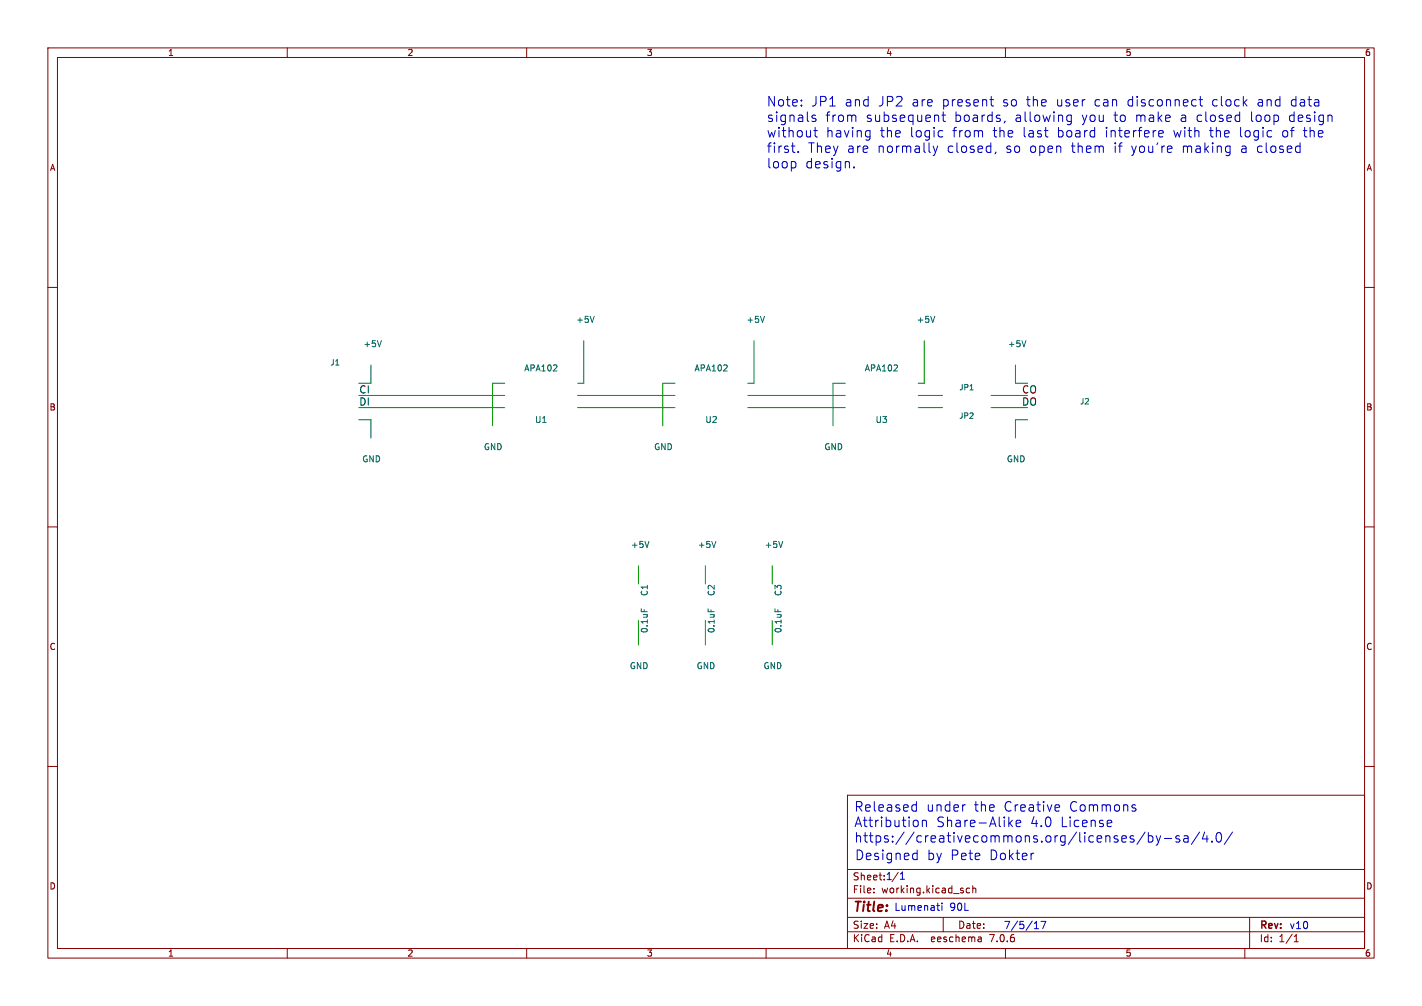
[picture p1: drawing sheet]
(kicad_sch (version 20230121) (generator eeschema)

 (paper "A4")

 (lib_symbols)


 (wire (pts (xy 120.65 80.01) (xy 121.92 80.01)) (stroke (width 0) (type default)))
 (wire (pts (xy 214.63 87.63) (xy 212.09 87.63)) (stroke (width 0) (type default)))
 (wire (pts (xy 157.48 80.01) (xy 156.21 80.01)) (stroke (width 0) (type default)))
 (wire (pts (xy 74.93 82.55) (xy 105.41 82.55)) (stroke (width 0) (type default)))
 (wire (pts (xy 156.21 85.09) (xy 176.53 85.09)) (stroke (width 0) (type default)))
 (wire (pts (xy 212.09 80.01) (xy 214.63 80.01)) (stroke (width 0) (type default)))
 (wire (pts (xy 207.01 82.55) (xy 214.63 82.55)) (stroke (width 0) (type default)))
 (wire (pts (xy 105.41 80.01) (xy 102.87 80.01)) (stroke (width 0) (type default)))
 (wire (pts (xy 156.21 82.55) (xy 176.53 82.55)) (stroke (width 0) (type default)))
 (wire (pts (xy 120.65 85.09) (xy 140.97 85.09)) (stroke (width 0) (type default)))
 (wire (pts (xy 193.04 71.12) (xy 193.04 80.01)) (stroke (width 0) (type default)))
 (wire (pts (xy 121.92 80.01) (xy 121.92 71.12)) (stroke (width 0) (type default)))
 (wire (pts (xy 161.29 129.54) (xy 161.29 134.62)) (stroke (width 0) (type default)))
 (wire (pts (xy 138.43 80.01) (xy 140.97 80.01)) (stroke (width 0) (type default)))
 (wire (pts (xy 193.04 80.01) (xy 191.77 80.01)) (stroke (width 0) (type default)))
 (wire (pts (xy 102.87 80.01) (xy 102.87 88.9)) (stroke (width 0) (type default)))
 (wire (pts (xy 212.09 87.63) (xy 212.09 91.44)) (stroke (width 0) (type default)))
 (wire (pts (xy 207.01 85.09) (xy 214.63 85.09)) (stroke (width 0) (type default)))
 (wire (pts (xy 161.29 118.11) (xy 161.29 121.92)) (stroke (width 0) (type default)))
 (wire (pts (xy 133.35 118.11) (xy 133.35 121.92)) (stroke (width 0) (type default)))
 (wire (pts (xy 133.35 129.54) (xy 133.35 134.62)) (stroke (width 0) (type default)))
 (wire (pts (xy 77.47 80.01) (xy 77.47 76.2)) (stroke (width 0) (type default)))
 (wire (pts (xy 191.77 85.09) (xy 196.85 85.09)) (stroke (width 0) (type default)))
 (wire (pts (xy 74.93 85.09) (xy 105.41 85.09)) (stroke (width 0) (type default)))
 (wire (pts (xy 147.32 118.11) (xy 147.32 121.92)) (stroke (width 0) (type default)))
 (wire (pts (xy 77.47 87.63) (xy 77.47 91.44)) (stroke (width 0) (type default)))
 (wire (pts (xy 74.93 87.63) (xy 77.47 87.63)) (stroke (width 0) (type default)))
 (wire (pts (xy 74.93 80.01) (xy 77.47 80.01)) (stroke (width 0) (type default)))
 (wire (pts (xy 196.85 82.55) (xy 191.77 82.55)) (stroke (width 0) (type default)))
 (wire (pts (xy 157.48 71.12) (xy 157.48 80.01)) (stroke (width 0) (type default)))
 (wire (pts (xy 212.09 76.2) (xy 212.09 80.01)) (stroke (width 0) (type default)))
 (wire (pts (xy 120.65 82.55) (xy 140.97 82.55)) (stroke (width 0) (type default)))
 (wire (pts (xy 138.43 88.9) (xy 138.43 80.01)) (stroke (width 0) (type default)))
 (wire (pts (xy 147.32 129.54) (xy 147.32 134.62)) (stroke (width 0) (type default)))
 (wire (pts (xy 173.99 80.01) (xy 173.99 88.9)) (stroke (width 0) (type default)))
 (wire (pts (xy 176.53 80.01) (xy 173.99 80.01)) (stroke (width 0) (type default)))

 (text "Released under the Creative Commons\nAttribution Share-Alike 4.0 License\nhttps://creativecommons.org/licenses/by-sa/4.0/" (at 178.308 176.3014 0) (effects (font (size 2.0066 2.0066)) (justify left bottom)))
 (text "Designed by Pete Dokter" (at 178.4604 179.959 0) (effects (font (size 2.0066 2.0066)) (justify left bottom)))
 (text "v10" (at 269.24 194.31 0) (effects (font (size 1.524 1.524)) (justify left bottom)))
 (text "Lumenati 90L" (at 186.69 190.5 0) (effects (font (size 1.524 1.524)) (justify left bottom)))
 (text "Note: JP1 and JP2 are present so the user can disconnect clock and data\nsignals from subsequent boards, allowing you to make a closed loop design\nwithout having the logic from the last board interfere with the logic of the\nfirst. They are normally closed, so open them if you're making a closed\nloop design." (at 160.02 35.56 0) (effects (font (size 2.0066 2.0066)) (justify left bottom)))
 (text "1" (at 184.912 184.0738 0) (effects (font (size 1.524 1.524)) (justify left bottom)))
 (text "1" (at 187.6552 183.9976 0) (effects (font (size 1.524 1.524)) (justify left bottom)))
 (text "7/5/17" (at 209.55 194.31 0) (effects (font (size 1.524 1.524)) (justify left bottom)))

 (label "CO" (at 213.36 82.55 0) (effects (font (size 1.524 1.524)) (justify left bottom)))
 (label "DO" (at 213.36 85.09 0) (effects (font (size 1.524 1.524)) (justify left bottom)))
 (label "DI" (at 74.93 85.09 0) (effects (font (size 1.524 1.524)) (justify left bottom)))
 (label "CI" (at 74.93 82.55 0) (effects (font (size 1.524 1.524)) (justify left bottom)))

 (symbol (lib_id "APA102") (at 113.03 82.55 0) (mirror x) (unit 1) (in_bom yes) (on_board yes) (dnp no)
  (property "Reference" "U1" (at 113.03 87.63 0) (effects (font (size 1.27 1.27))))
  (property "Value" "APA102" (at 113.03 76.8604 0) (effects (font (size 1.27 1.27))))
  (property "Footprint" "Pete:APA102_3" (at 113.03 76.2 0) (effects (font (size 1.27 1.27)) hide))
  (property "Datasheet" "DOCUMENTATION" (at 113.03 77.47 0) (effects (font (size 1.27 1.27)) hide)))

 (symbol (lib_id "APA102") (at 148.59 82.55 0) (mirror x) (unit 1) (in_bom yes) (on_board yes) (dnp no)
  (property "Reference" "U2" (at 148.59 87.63 0) (effects (font (size 1.27 1.27))))
  (property "Value" "APA102" (at 148.59 76.8604 0) (effects (font (size 1.27 1.27))))
  (property "Footprint" "Pete:APA102_3" (at 148.59 76.2 0) (effects (font (size 1.27 1.27)) hide))
  (property "Datasheet" "DOCUMENTATION" (at 148.59 77.47 0) (effects (font (size 1.27 1.27)) hide)))

 (symbol (lib_id "APA102") (at 184.15 82.55 0) (mirror x) (unit 1) (in_bom yes) (on_board yes) (dnp no)
  (property "Reference" "U3" (at 184.15 87.63 0) (effects (font (size 1.27 1.27))))
  (property "Value" "APA102" (at 184.15 76.8604 0) (effects (font (size 1.27 1.27))))
  (property "Footprint" "Pete:APA102_3" (at 184.15 76.2 0) (effects (font (size 1.27 1.27)) hide))
  (property "Datasheet" "DOCUMENTATION" (at 184.15 77.47 0) (effects (font (size 1.27 1.27)) hide)))

 (symbol (lib_id "C") (at 133.35 125.73 180) (unit 1) (in_bom yes) (on_board yes) (dnp no)
  (property "Reference" "C1" (at 134.62 123.19 90) (effects (font (size 1.27 1.27))))
  (property "Value" "0.1uF" (at 134.62 129.54 90) (effects (font (size 1.27 1.27))))
  (property "Footprint" "Pete:0603_revised" (at 132.3848 121.92 0) (effects (font (size 1.27 1.27)) hide))
  (property "Datasheet" "" (at 133.35 125.73 0) (effects (font (size 1.27 1.27)) hide)))

 (symbol (lib_id "C") (at 147.32 125.73 180) (unit 1) (in_bom yes) (on_board yes) (dnp no)
  (property "Reference" "C2" (at 148.59 123.19 90) (effects (font (size 1.27 1.27))))
  (property "Value" "0.1uF" (at 148.59 129.54 90) (effects (font (size 1.27 1.27))))
  (property "Footprint" "Pete:0603_revised" (at 146.3548 121.92 0) (effects (font (size 1.27 1.27)) hide))
  (property "Datasheet" "" (at 147.32 125.73 0) (effects (font (size 1.27 1.27)) hide)))

 (symbol (lib_id "C") (at 161.29 125.73 180) (unit 1) (in_bom yes) (on_board yes) (dnp no)
  (property "Reference" "C3" (at 162.56 123.19 90) (effects (font (size 1.27 1.27))))
  (property "Value" "0.1uF" (at 162.56 129.54 90) (effects (font (size 1.27 1.27))))
  (property "Footprint" "Pete:0603_revised" (at 160.3248 121.92 0) (effects (font (size 1.27 1.27)) hide))
  (property "Datasheet" "" (at 161.29 125.73 0) (effects (font (size 1.27 1.27)) hide)))

 (symbol (lib_id "+5V") (at 121.92 71.12 0) (unit 1) (in_bom yes) (on_board yes) (dnp no)
  (property "Reference" "#PWR01" (at 121.92 74.93 0) (effects (font (size 1.27 1.27)) hide))
  (property "Value" "+5V" (at 122.301 66.7258 0) (effects (font (size 1.27 1.27))))
  (property "Footprint" "" (at 121.92 71.12 0) (effects (font (size 1.27 1.27)) hide))
  (property "Datasheet" "" (at 121.92 71.12 0) (effects (font (size 1.27 1.27)) hide)))

 (symbol (lib_id "+5V") (at 77.47 76.2 0) (unit 1) (in_bom yes) (on_board yes) (dnp no)
  (property "Reference" "#PWR02" (at 77.47 80.01 0) (effects (font (size 1.27 1.27)) hide))
  (property "Value" "+5V" (at 77.851 71.8058 0) (effects (font (size 1.27 1.27))))
  (property "Footprint" "" (at 77.47 76.2 0) (effects (font (size 1.27 1.27)) hide))
  (property "Datasheet" "" (at 77.47 76.2 0) (effects (font (size 1.27 1.27)) hide)))

 (symbol (lib_id "GND") (at 77.47 91.44 0) (unit 1) (in_bom yes) (on_board yes) (dnp no)
  (property "Reference" "#PWR03" (at 77.47 97.79 0) (effects (font (size 1.27 1.27)) hide))
  (property "Value" "GND" (at 77.597 95.8342 0) (effects (font (size 1.27 1.27))))
  (property "Footprint" "" (at 77.47 91.44 0) (effects (font (size 1.27 1.27)) hide))
  (property "Datasheet" "" (at 77.47 91.44 0) (effects (font (size 1.27 1.27)) hide)))

 (symbol (lib_id "+5V") (at 157.48 71.12 0) (unit 1) (in_bom yes) (on_board yes) (dnp no)
  (property "Reference" "#PWR04" (at 157.48 74.93 0) (effects (font (size 1.27 1.27)) hide))
  (property "Value" "+5V" (at 157.861 66.7258 0) (effects (font (size 1.27 1.27))))
  (property "Footprint" "" (at 157.48 71.12 0) (effects (font (size 1.27 1.27)) hide))
  (property "Datasheet" "" (at 157.48 71.12 0) (effects (font (size 1.27 1.27)) hide)))

 (symbol (lib_id "+5V") (at 193.04 71.12 0) (unit 1) (in_bom yes) (on_board yes) (dnp no)
  (property "Reference" "#PWR05" (at 193.04 74.93 0) (effects (font (size 1.27 1.27)) hide))
  (property "Value" "+5V" (at 193.421 66.7258 0) (effects (font (size 1.27 1.27))))
  (property "Footprint" "" (at 193.04 71.12 0) (effects (font (size 1.27 1.27)) hide))
  (property "Datasheet" "" (at 193.04 71.12 0) (effects (font (size 1.27 1.27)) hide)))

 (symbol (lib_id "GND") (at 173.99 88.9 0) (unit 1) (in_bom yes) (on_board yes) (dnp no)
  (property "Reference" "#PWR06" (at 173.99 95.25 0) (effects (font (size 1.27 1.27)) hide))
  (property "Value" "GND" (at 174.117 93.2942 0) (effects (font (size 1.27 1.27))))
  (property "Footprint" "" (at 173.99 88.9 0) (effects (font (size 1.27 1.27)) hide))
  (property "Datasheet" "" (at 173.99 88.9 0) (effects (font (size 1.27 1.27)) hide)))

 (symbol (lib_id "GND") (at 138.43 88.9 0) (unit 1) (in_bom yes) (on_board yes) (dnp no)
  (property "Reference" "#PWR07" (at 138.43 95.25 0) (effects (font (size 1.27 1.27)) hide))
  (property "Value" "GND" (at 138.557 93.2942 0) (effects (font (size 1.27 1.27))))
  (property "Footprint" "" (at 138.43 88.9 0) (effects (font (size 1.27 1.27)) hide))
  (property "Datasheet" "" (at 138.43 88.9 0) (effects (font (size 1.27 1.27)) hide)))

 (symbol (lib_id "GND") (at 102.87 88.9 0) (unit 1) (in_bom yes) (on_board yes) (dnp no)
  (property "Reference" "#PWR08" (at 102.87 95.25 0) (effects (font (size 1.27 1.27)) hide))
  (property "Value" "GND" (at 102.997 93.2942 0) (effects (font (size 1.27 1.27))))
  (property "Footprint" "" (at 102.87 88.9 0) (effects (font (size 1.27 1.27)) hide))
  (property "Datasheet" "" (at 102.87 88.9 0) (effects (font (size 1.27 1.27)) hide)))

 (symbol (lib_id "OSHW-LOGOMINI") (at 158.75 184.15 0) (unit 1) (in_bom yes) (on_board yes) (dnp no)
  (property "Reference" "LOGO2" (at 158.75 184.15 0) (effects (font (size 1.27 1.27)) hide))
  (property "Value" "OSHW-LOGOMINI" (at 158.75 184.15 0) (effects (font (size 1.27 1.27)) hide))
  (property "Footprint" "SparkFun:OSHW-LOGO-MINI" (at 159.512 180.34 0) (effects (font (size 0.508 0.508)) hide))
  (property "Datasheet" "" (at 158.75 184.15 0) (effects (font (size 1.524 1.524)) hide)))

 (symbol (lib_id "SFE_LOGO_NAME_FLAME.1_INCH") (at 86.36 196.85 0) (unit 1) (in_bom yes) (on_board yes) (dnp no)
  (property "Reference" "LOGO1" (at 86.36 196.85 0) (effects (font (size 1.27 1.27)) hide))
  (property "Value" "SFE_LOGO_NAME_FLAME.1_INCH" (at 86.36 196.85 0) (effects (font (size 1.27 1.27)) hide))
  (property "Footprint" "SparkFun:SFE_LOGO_NAME_FLAME_.1" (at 87.122 193.04 0) (effects (font (size 0.508 0.508)) hide))
  (property "Datasheet" "" (at 86.36 196.85 0) (effects (font (size 1.524 1.524)) hide)))

 (symbol (lib_id "GND") (at 133.35 134.62 0) (unit 1) (in_bom yes) (on_board yes) (dnp no)
  (property "Reference" "#PWR09" (at 133.35 140.97 0) (effects (font (size 1.27 1.27)) hide))
  (property "Value" "GND" (at 133.477 139.0142 0) (effects (font (size 1.27 1.27))))
  (property "Footprint" "" (at 133.35 134.62 0) (effects (font (size 1.27 1.27)) hide))
  (property "Datasheet" "" (at 133.35 134.62 0) (effects (font (size 1.27 1.27)) hide)))

 (symbol (lib_id "GND") (at 147.32 134.62 0) (unit 1) (in_bom yes) (on_board yes) (dnp no)
  (property "Reference" "#PWR010" (at 147.32 140.97 0) (effects (font (size 1.27 1.27)) hide))
  (property "Value" "GND" (at 147.447 139.0142 0) (effects (font (size 1.27 1.27))))
  (property "Footprint" "" (at 147.32 134.62 0) (effects (font (size 1.27 1.27)) hide))
  (property "Datasheet" "" (at 147.32 134.62 0) (effects (font (size 1.27 1.27)) hide)))

 (symbol (lib_id "GND") (at 161.29 134.62 0) (unit 1) (in_bom yes) (on_board yes) (dnp no)
  (property "Reference" "#PWR011" (at 161.29 140.97 0) (effects (font (size 1.27 1.27)) hide))
  (property "Value" "GND" (at 161.417 139.0142 0) (effects (font (size 1.27 1.27))))
  (property "Footprint" "" (at 161.29 134.62 0) (effects (font (size 1.27 1.27)) hide))
  (property "Datasheet" "" (at 161.29 134.62 0) (effects (font (size 1.27 1.27)) hide)))

 (symbol (lib_id "+5V") (at 133.35 118.11 0) (unit 1) (in_bom yes) (on_board yes) (dnp no)
  (property "Reference" "#PWR012" (at 133.35 121.92 0) (effects (font (size 1.27 1.27)) hide))
  (property "Value" "+5V" (at 133.731 113.7158 0) (effects (font (size 1.27 1.27))))
  (property "Footprint" "" (at 133.35 118.11 0) (effects (font (size 1.27 1.27)) hide))
  (property "Datasheet" "" (at 133.35 118.11 0) (effects (font (size 1.27 1.27)) hide)))

 (symbol (lib_id "+5V") (at 147.32 118.11 0) (unit 1) (in_bom yes) (on_board yes) (dnp no)
  (property "Reference" "#PWR013" (at 147.32 121.92 0) (effects (font (size 1.27 1.27)) hide))
  (property "Value" "+5V" (at 147.701 113.7158 0) (effects (font (size 1.27 1.27))))
  (property "Footprint" "" (at 147.32 118.11 0) (effects (font (size 1.27 1.27)) hide))
  (property "Datasheet" "" (at 147.32 118.11 0) (effects (font (size 1.27 1.27)) hide)))

 (symbol (lib_id "+5V") (at 161.29 118.11 0) (unit 1) (in_bom yes) (on_board yes) (dnp no)
  (property "Reference" "#PWR014" (at 161.29 121.92 0) (effects (font (size 1.27 1.27)) hide))
  (property "Value" "+5V" (at 161.671 113.7158 0) (effects (font (size 1.27 1.27))))
  (property "Footprint" "" (at 161.29 118.11 0) (effects (font (size 1.27 1.27)) hide))
  (property "Datasheet" "" (at 161.29 118.11 0) (effects (font (size 1.27 1.27)) hide)))

 (symbol (lib_id "CONN_041X04_NO_SILK") (at 69.85 85.09 0) (unit 1) (in_bom yes) (on_board yes) (dnp no)
  (property "Reference" "J1" (at 70.0024 75.692 0) (effects (font (size 1.143 1.143))))
  (property "Value" "CONN_041X04_NO_SILK" (at 70.0024 75.692 0) (effects (font (size 1.143 1.143)) hide))
  (property "Footprint" "SFE_Connectors:1X04_NO_SILK" (at 70.612 81.28 0) (effects (font (size 0.508 0.508)) hide))
  (property "Datasheet" "" (at 70.0024 75.4126 0) (effects (font (size 1.524 1.524)))))

 (symbol (lib_id "CONN_041X04_NO_SILK") (at 219.71 82.55 180) (unit 1) (in_bom yes) (on_board yes) (dnp no)
  (property "Reference" "J2" (at 225.5012 83.82 0) (effects (font (size 1.143 1.143)) (justify right)))
  (property "Value" "CONN_041X04_NO_SILK" (at 225.4758 83.5406 0) (effects (font (size 1.143 1.143)) (justify right) hide))
  (property "Footprint" "SFE_Connectors:1X04_NO_SILK" (at 218.948 86.36 0) (effects (font (size 0.508 0.508)) hide))
  (property "Datasheet" "" (at 225.5012 84.8868 0) (effects (font (size 1.524 1.524)) (justify right))))

 (symbol (lib_id "+5V") (at 212.09 76.2 0) (unit 1) (in_bom yes) (on_board yes) (dnp no)
  (property "Reference" "#PWR015" (at 212.09 80.01 0) (effects (font (size 1.27 1.27)) hide))
  (property "Value" "+5V" (at 212.471 71.8058 0) (effects (font (size 1.27 1.27))))
  (property "Footprint" "" (at 212.09 76.2 0) (effects (font (size 1.27 1.27)) hide))
  (property "Datasheet" "" (at 212.09 76.2 0) (effects (font (size 1.27 1.27)) hide)))

 (symbol (lib_id "GND") (at 212.09 91.44 0) (unit 1) (in_bom yes) (on_board yes) (dnp no)
  (property "Reference" "#PWR016" (at 212.09 97.79 0) (effects (font (size 1.27 1.27)) hide))
  (property "Value" "GND" (at 212.217 95.8342 0) (effects (font (size 1.27 1.27))))
  (property "Footprint" "" (at 212.09 91.44 0) (effects (font (size 1.27 1.27)) hide))
  (property "Datasheet" "" (at 212.09 91.44 0) (effects (font (size 1.27 1.27)) hide)))

 (symbol (lib_id "FIDUCIAL1X2") (at 281.94 162.56 0) (unit 1) (in_bom yes) (on_board yes) (dnp no)
  (property "Reference" "FD2" (at 281.94 162.56 0) (effects (font (size 1.143 1.143)) hide))
  (property "Value" "FIDUCIAL1X2" (at 281.94 162.56 0) (effects (font (size 1.143 1.143)) hide))
  (property "Footprint" "Aesthetics:FIDUCIAL-1X2" (at 282.702 158.75 0) (effects (font (size 0.508 0.508)) hide))
  (property "Datasheet" "XXX-00000" (at 283.9212 162.56 0) (effects (font (size 1.524 1.524)) (justify left) hide)))

 (symbol (lib_id "FIDUCIAL1X2") (at 281.94 158.75 0) (unit 1) (in_bom yes) (on_board yes) (dnp no)
  (property "Reference" "FD1" (at 281.94 158.75 0) (effects (font (size 1.143 1.143)) hide))
  (property "Value" "FIDUCIAL1X2" (at 281.94 158.75 0) (effects (font (size 1.143 1.143)) hide))
  (property "Footprint" "Aesthetics:FIDUCIAL-1X2" (at 282.702 154.94 0) (effects (font (size 0.508 0.508)) hide))
  (property "Datasheet" "XXX-00000" (at 283.9212 158.75 0) (effects (font (size 1.524 1.524)) (justify left) hide)))

 (symbol (lib_id "JUMPER-SMT_2_NC_TRACE_SILK") (at 201.93 82.55 0) (unit 1) (in_bom yes) (on_board yes) (dnp no)
  (property "Reference" "JP1" (at 201.93 80.8736 0) (effects (font (size 1.143 1.143))))
  (property "Value" "JUMPER-SMT_2_NC_TRACE_SILK" (at 201.93 77.4446 0) (effects (font (size 1.143 1.143)) hide))
  (property "Footprint" "Jumpers:SMT-JUMPER_2_NC_TRACE_SILK" (at 202.692 78.74 0) (effects (font (size 0.508 0.508)) hide))
  (property "Datasheet" "XXX-00000" (at 201.93 79.8576 0) (effects (font (size 1.524 1.524)) hide)))

 (symbol (lib_id "JUMPER-SMT_2_NC_TRACE_SILK") (at 201.93 85.09 0) (unit 1) (in_bom yes) (on_board yes) (dnp no)
  (property "Reference" "JP2" (at 201.9046 86.8172 0) (effects (font (size 1.143 1.143))))
  (property "Value" "JUMPER-SMT_2_NC_TRACE_SILK" (at 201.93 79.9846 0) (effects (font (size 1.143 1.143)) hide))
  (property "Footprint" "Jumpers:SMT-JUMPER_2_NC_TRACE_SILK" (at 202.692 81.28 0) (effects (font (size 0.508 0.508)) hide))
  (property "Datasheet" "XXX-00000" (at 201.93 82.3976 0) (effects (font (size 1.524 1.524)) hide)))

 (sheet_instances (path "" (page "1"))))
